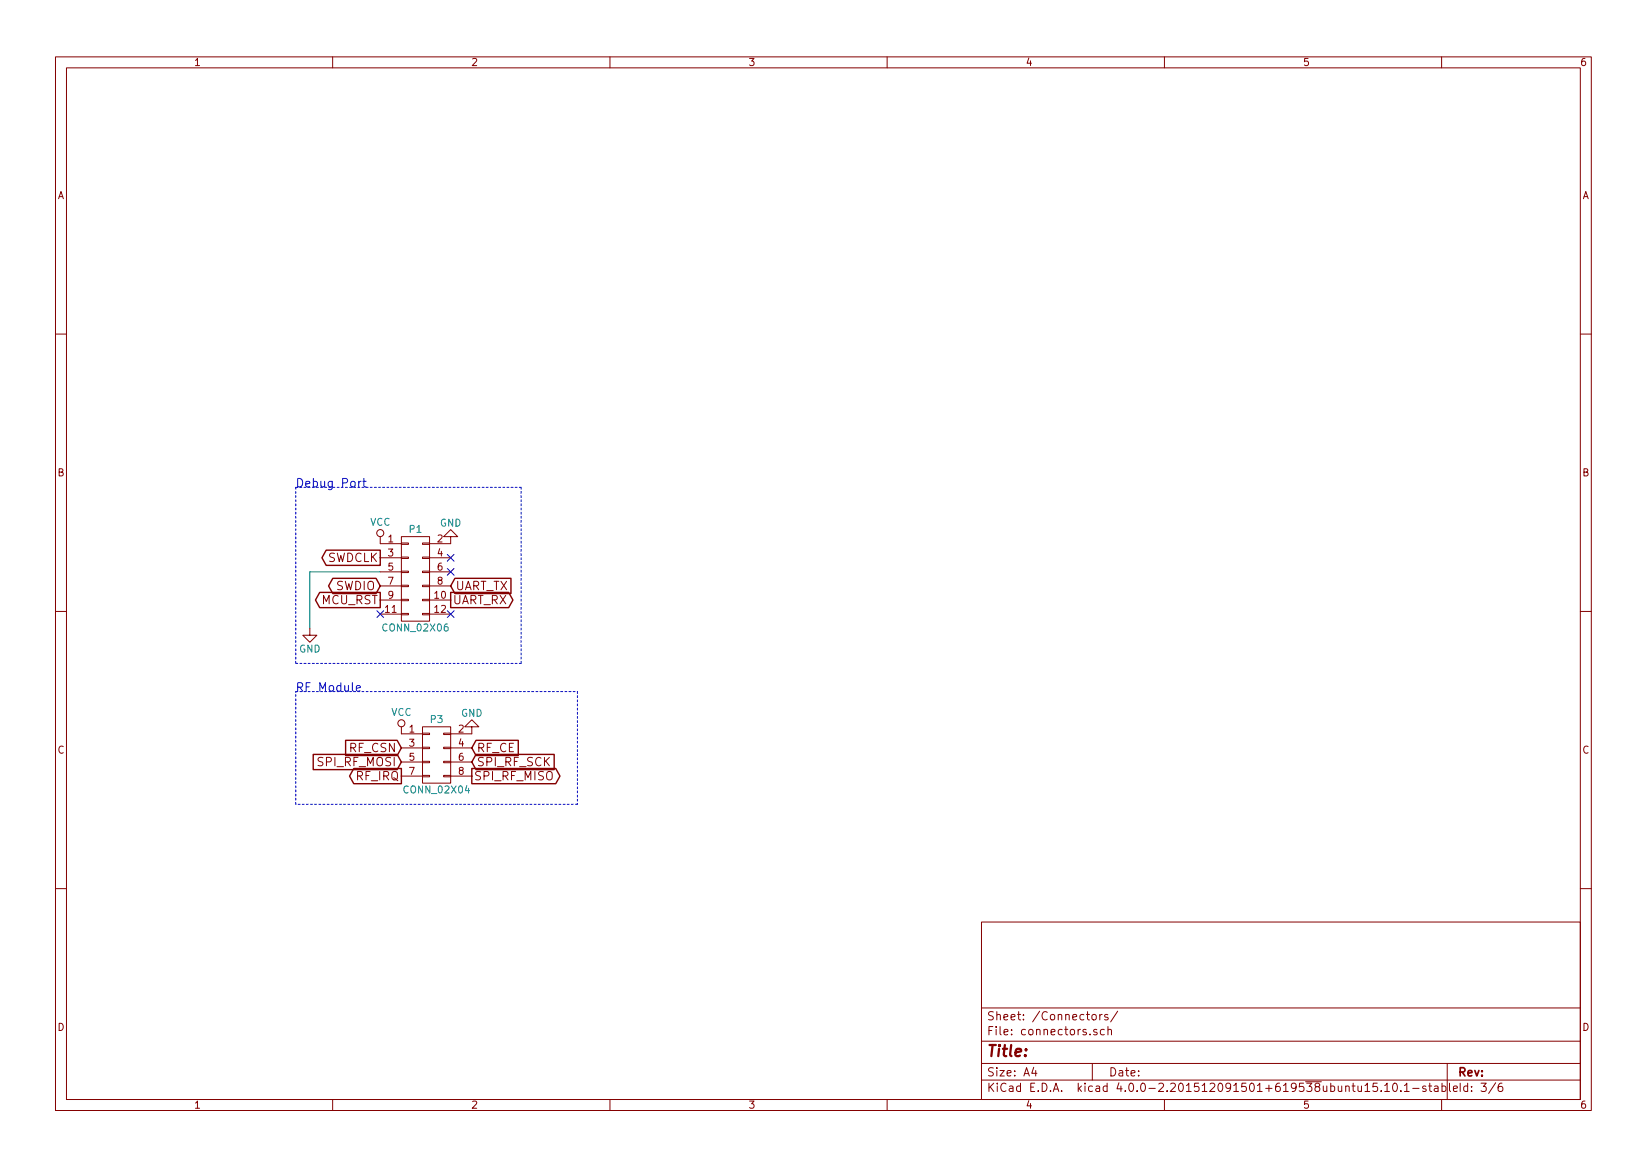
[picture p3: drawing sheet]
<svg xmlns="http://www.w3.org/2000/svg" width="297mm" height="210mm" viewBox="0 0 297 210" stroke-linecap="round" stroke-linejoin="round" font-family="sans-serif">
<g fill="none" stroke="#840000" stroke-width=".18">
<path d="M10 10.3h277v189.9h-277zM12 12.2h273v186.1h-273zM60 10.3v1.9M110 10.3v1.9M160 10.3v1.9M210 10.3v1.9M260 10.3v1.9M10 60.2h2M285 60.2h2M68.6 96.8v1.2h3.8M72.4 97.9h1.3v.3h-1.3zM72.4 96.8h5.1v15.2h-5.1z"/>
<path d="M76.2 97.9h1.3v.3h-1.3zM81.3 96.8h1.2l-1.2-1.3-1.3 1.3h1.3v1.2h-3.8M10 110.3h2M55.9 113.3v1.2h1.2l-1.2 1.3-1.3-1.3h1.3M68.6 100.6h3.8M68.6 103.1h3.8M68.6 105.7h3.8M68.6 108.2h3.8M68.6 110.7h3.8M72.4 110.6h1.3v.3h-1.3zM72.4 108.1h1.3v.2h-1.3zM72.4 105.5h1.3v.3h-1.3z"/>
<path d="M72.4 103h1.3v.2h-1.3zM72.4 100.5h1.3v.2h-1.3zM76.2 110.6h1.3v.3h-1.3zM76.2 108.1h1.3v.2h-1.3zM76.2 105.5h1.3v.3h-1.3zM76.2 103h1.3v.2h-1.3zM76.2 100.5h1.3v.2h-1.3zM77.5 100.6h3.8M77.5 103.1h3.8M77.5 105.7h3.8M77.5 108.2h3.8M77.5 110.7h3.8"/>
<path d="M285 110.3h2M72.4 131.1v1.2h3.8M72.4 134.9h3.8M72.4 137.4h3.8M72.4 139.9h3.8M76.2 139.8h1.3v.3h-1.3zM76.2 137.3h1.3v.2h-1.3zM76.2 134.7h1.3v.3h-1.3zM76.2 132.2h1.3v.3h-1.3zM76.2 131.1h5.1v10.1h-5.1zM80 139.8h1.3v.3h-1.3zM80 137.3h1.3v.2h-1.3z"/>
<path d="M80 134.7h1.3v.3h-1.3zM80 132.2h1.3v.3h-1.3zM81.3 134.9h3.8M81.3 137.4h3.8M81.3 139.9h3.8M85.1 131.1h1.3l-1.3-1.3-1.3 1.3h1.3v1.2h-3.8M10 160.2h2M177 166.3h108v32h-108zM285 160.2h2M60 198.3v1.9M110 198.3v1.9M160 198.3v1.9"/>
<path d="M177 194.8h108M177 191.8h108M177 187.8h108M177 181.8h108M186.4 192.5l-.3 1h.9M186.8 193v1M197 183.1l.2-.2 .4 .2 .1 .5-.1 .2-.4 .1-.2-.1zM197 191.8v3M197.8 185.7a.37 .37 0 0 0-.6 .1l.1 .2 .5 .2 .1 .1-.2 .3-.5-.1M198.3 182.9v1M198.8 182.9l-.5 .3M199.2 185.7l-.5-.1-.2 .3v.6l.2 .1 .5-.1"/>
<path d="M199.8 183a.37 .37 0 0 0-.6 .1l.1 .3 .5 .1 .1 .1-.3 .3-.4-.1M199.8 185.7l.2-.1 .4 .1 .1 .9M199.8 185.1v1.5M201.6 182.3l-1.3 2M210 198.3v1.9M246.2 195.8l.4-.5v1.5M246.2 196.8h.8M248.4 195.3h-.7l-.1 .7 .2-.1 .5 .1 .2 .2-.1 .5-.2 .1-.6-.1M249.1 196.7v.1M249.7 195.8l.5-.5v1.5M249.7 196.8h.9M251.3 195.5l.2-.2a.81 .81 0 0 1 .6 .6 .81 .81 0 0 1-.3 .8l-.1 .1a.79 .79 0 0 1-.4-1.3z"/>
<path d="M252.7 196.7v.1M253.3 195.8l.4-.5v1.5M253.3 196.8h.9M254.8 196.3h1.1M257.1 195.9a.37 .37 0 0 0-.5 .1v.3l.5 .1 .1 .1-.2 .3-.4-.1M257.7 195.8h.5M257.9 195.3v1.3l.3 .2M258.7 195.9h.6l.1 .9M259.4 196.2l-.5 .1-.3 .2 .3 .3 .5-.1M260 198.3v1.9M260.1 195.9l.4-.1 .3 .3-.1 .6h-.6M260.1 195.3v1.5"/>
<path d="M261 191.8v6.5M261.4 195.3v1.3l.2 .2M262.1 196.3l.7-.1v-.3l-.4-.1-.3 .2 .1 .7h.6M269.7 195.2l-1.2 2M270.9 195.3a.59 .59 0 0 0-.7 .7l.1 .7 .2 .1 .5-.1v-.5l-.1-.2-.4-.1-.3 .3"/>
<circle cx="68.6" cy="96.1" r=".63"/>
<circle cx="72.4" cy="130.4" r=".63"/>
</g>
<path d="M58.8 99.2h9.8v2.7h-9.8l-.7-1.3zM57.7 106.8h10.9v2.8h-10.9l-.8-1.4zM60 104.3h7.8l.8 1.4-.8 1.3h-7.8l-.7-1.3zM81.3 106.8h10.4l.8 1.4-.8 1.4h-10.4zM82 104.3h10.2v2.7h-10.2l-.7-1.3zM56.5 136h15.1l.8 1.4-.8 1.4h-15.1zM62.3 133.5h9.3l.8 1.4-.8 1.3h-9.3zM63.8 138.6h8.6v2.7h-8.6l-.8-1.4zM85.1 138.6h15.1l.8 1.3-.8 1.4h-15.1zM85.9 133.5h7.6v2.7h-7.6l-.8-1.3zM85.9 136h14v2.8h-14l-.8-1.4z" fill="none" stroke="#840000" stroke-width=".25"/>
<path d="M53.3 87.9v31.7M53.3 87.9h40.7M94 87.9v31.7M53.3 119.6h40.7M53.3 124.7h50.8M104.1 124.7v20.3M53.3 145v-20.3M104.1 145h-50.8" fill="none" stroke="#0000c2" stroke-width=".18" stroke-dasharray=".3 .4"/>
<path d="M65.1 86.8l-.3 .1-.1 .2M65.4 86.8h.6M65.6 86.3v1.3l.4 .2M64.3 124.1l.7-.1-.1-.3-.4-.1-.2 .2v.8h.6" fill="none" stroke="#0000c2" stroke-width=".18"/>
<path d="M80.7 100l1.2 1.2M81.9 100l-1.2 1.2M68 110.1l1.2 1.2M69.2 110.1l-1.2 1.2M80.7 110.1l1.2 1.2M80.7 102.5l1.2 1.2M81.9 110.1l-1.2 1.2M81.9 102.5l-1.2 1.2" fill="none" stroke="#000084" stroke-width=".18"/>
<path d="M68.6 103.1h-12.7v10.2" fill="none" stroke="#008400" stroke-width=".18"/>
<text font-size="2.8" fill="#840000" x="178" y="190.5">Title:</text>
<g font-size="2.1" fill="#0000c2">
<text x="53.3" y="87.9">Debug Port</text>
<text x="53.3" y="124.7">RF Module</text>
</g>
<g font-size="2.1" fill="#840000">
<text x="58.9" y="101.3">SWDCLK</text>
<text x="60.5" y="106.4">SWDIO</text>
<text x="82.2" y="106.4">UART_TX</text>
<text x="57.9" y="109">MCU_RST</text>
<text x="81.7" y="109">UART_RX</text>
<text x="63" y="135.6">RF_CSN</text>
<text x="86" y="135.6">RF_CE</text>
<text x="57.4" y="138.2">SPI_RF_MOSI</text>
<text x="64.2" y="140.7">RF_IRQ</text>
<text x="85.5" y="140.7">SPI_RF_MISO</text>
<text x="86" y="138.2">SPI_RF_SCK</text>
<text x="178" y="184">Sheet: /Connectors/</text>
<text x="178" y="186.7">File: connectors.sch</text>
<text x="178" y="196.9">KiCad E.D.A. kicad 4.0.0-2.201512091501+619538ubuntu15.10.1-stable</text>
<text x="178" y="194.1">Size: A4</text>
<text x="200" y="194.1">Date:</text>
<text x="263" y="194.1">Rev:</text>
<text x="263" y="196.9">Id: 3/6</text>
</g>
<g font-size="1.8" fill="#840000">
<text x="35" y="11.9">1</text>
<text x="85" y="11.9">2</text>
<text x="135" y="11.9">3</text>
<text x="185" y="11.9">4</text>
<text x="235" y="11.9">5</text>
<text x="285" y="11.9">6</text>
<text x="10.4" y="35.9">A</text>
<text x="285.4" y="35.9">A</text>
<text x="10.4" y="85.9">B</text>
<text x="285.4" y="85.9">B</text>
<text x="70" y="97.8">1</text>
<text x="70" y="100.3">3</text>
<text x="78.9" y="97.8">2</text>
<text x="78.9" y="100.3">4</text>
<text x="70" y="102.9">5</text>
<text x="70" y="105.4">7</text>
<text x="70" y="107.9">9</text>
<text x="78.4" y="107.9">10</text>
<text x="78.9" y="102.9">6</text>
<text x="78.9" y="105.4">8</text>
<text x="69.5" y="110.5">11</text>
<text x="78.4" y="110.5">12</text>
<text x="10.4" y="135.9">C</text>
<text x="73.8" y="132.1">1</text>
<text x="73.8" y="134.6">3</text>
<text x="73.8" y="137.2">5</text>
<text x="82.7" y="132.1">2</text>
<text x="82.7" y="134.6">4</text>
<text x="82.7" y="137.2">6</text>
<text x="285.4" y="135.9">C</text>
<text x="73.8" y="139.7">7</text>
<text x="82.7" y="139.7">8</text>
<text x="10.4" y="185.9">D</text>
<text x="285.4" y="185.9">D</text>
<text x="35" y="199.9">1</text>
<text x="85" y="199.9">2</text>
<text x="135" y="199.9">3</text>
<text x="185" y="199.9">4</text>
<text x="235" y="199.9">5</text>
<text x="285" y="199.9">6</text>
</g>
<g font-size="1.8" fill="#008484">
<text x="66.7" y="94.8">VCC</text>
<text x="79.3" y="94.9">GND</text>
<text x="73.9" y="96.1">P1</text>
<text x="69.3" y="113.8">CONN_02X06</text>
<text x="53.9" y="117.6">GND</text>
<text x="70.5" y="129.1">VCC</text>
<text x="77.7" y="130.3">P3</text>
<text x="83.1" y="129.2">GND</text>
<text x="73.1" y="143">CONN_02X04</text>
</g>
</svg>
